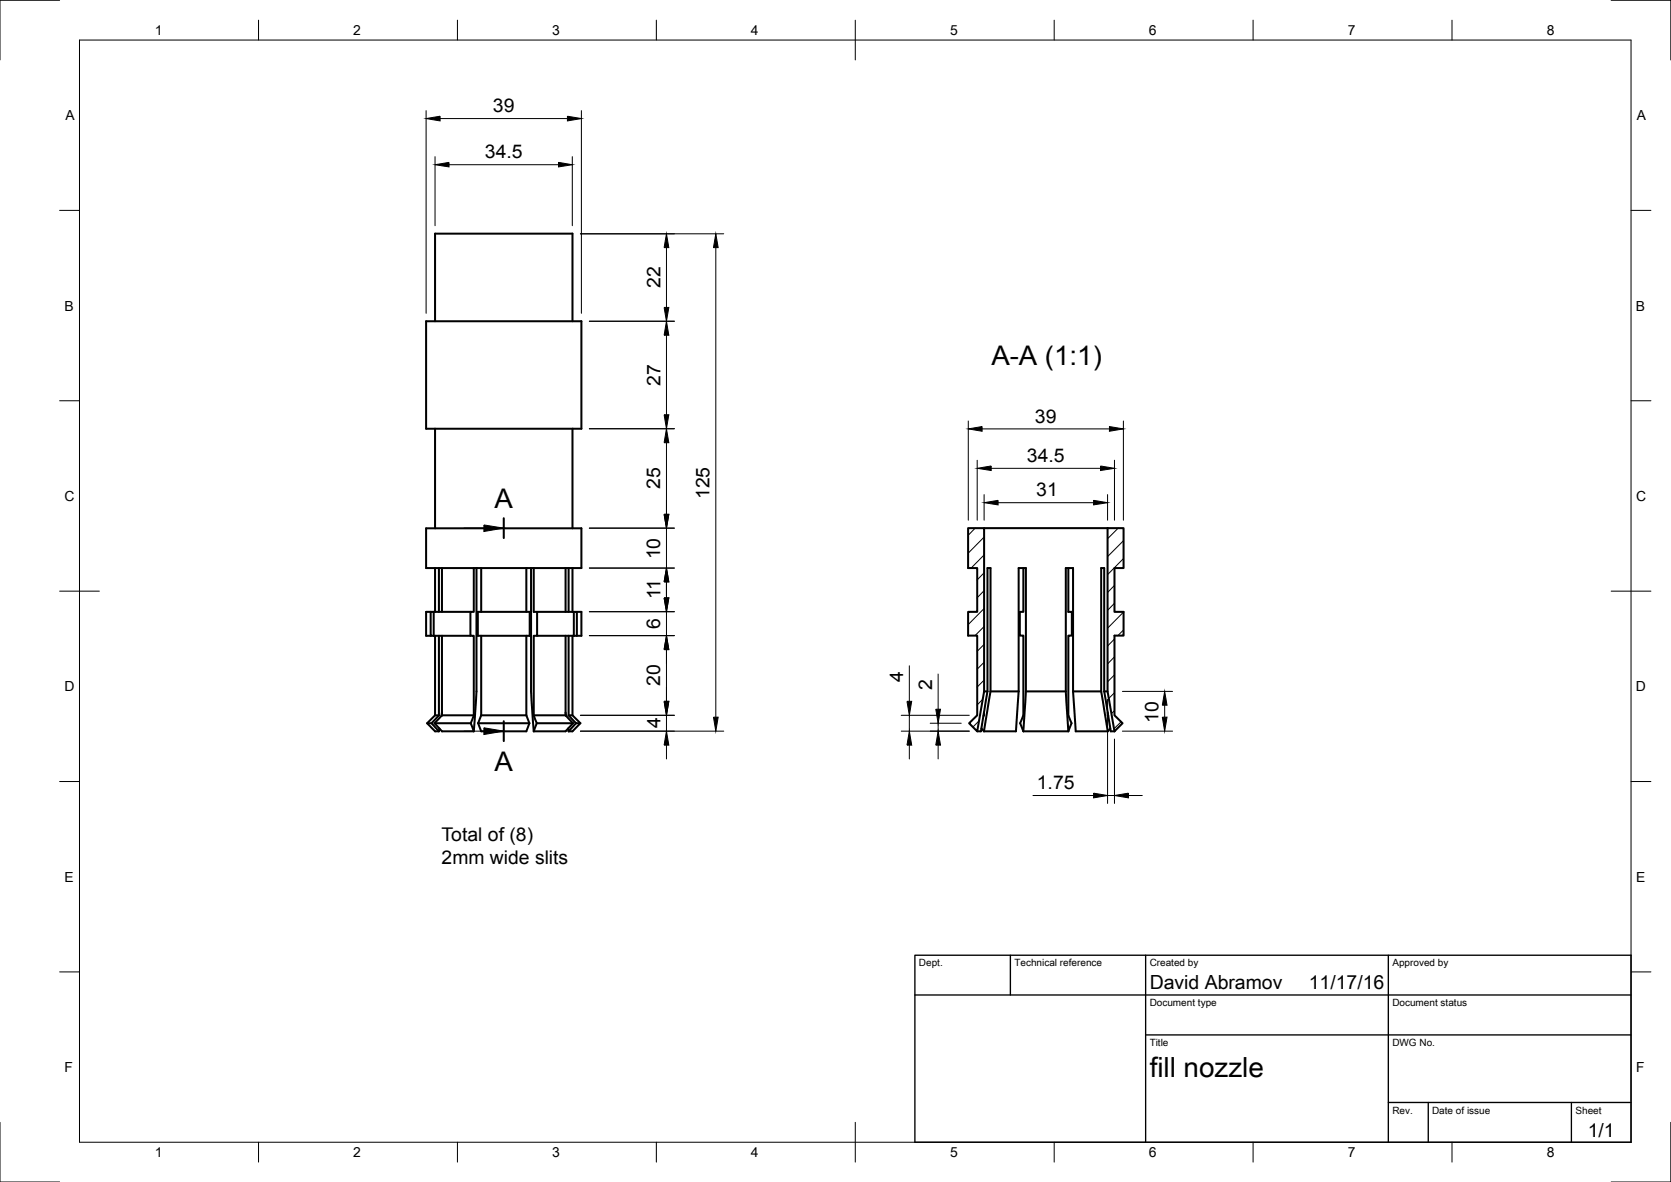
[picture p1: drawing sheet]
<svg xmlns="http://www.w3.org/2000/svg" width="420mm" height="297mm" viewBox="0 0 420 297" stroke-linecap="round" stroke-linejoin="round" font-family="sans-serif">
<g fill="none" stroke="#000" stroke-width=".51">
<path d="M107.1 80.7h39v27h-39zM109.3 80.7v-22h34.6v22M109.3 107.7v25M143.9 107.7v25M107.1 132.7h39v10h-39zM126.6 130.2v5M243.3 132.7h4.1v41l-1.8 10.1-2-2.1 2-2v-20h-2.3v-6h2.3v-11h-2.3zM247.4 132.7h31M278.4 132.7h4v10h-2.3v11h2.3v6h-2.3v20l2.1 2-2.1 2.1M278.4 132.7v41l1.7 10.1M108.2 153.7h-1.1v6.1h1.1M109 153.7h-.8v6.1h.8"/>
<path d="M109 153.7h9.2M109 159.8h9.2M109 153.7v6.1M109.3 159.8v19.9l-1.9 2 1.9 2.1h1M109.3 142.7v11M110.3 142.7v11M110.3 159.8v19.9M111.1 142.7v11M111.1 159.8v19.9M119.1 142.7v11h-.9v6.1h.9v19.9M119.8 142.7v31l-.7 10.1M120.1 153.7h13v6.1h-13z"/>
<path d="M120.9 142.7v11M120.9 159.8v19.9M132.3 142.7v11M132.3 159.8v19.9M133.5 142.7v31l.7 10.1M134.2 142.7v11h.8v6.1h-.8v19.9M135 153.7h9.2M135 159.8h9.2M142.2 142.7v11M142.2 159.8v19.9M142.9 142.7v11M142.9 159.8v19.9"/>
<path d="M143.9 159.8v19.9l2 2-2 2.1h-1M143.9 142.7v11M144.2 153.7h.8v6.1h-.8M144.2 153.7v6.1M145 153.7h1.1v6.1h-1.1M257.2 142.7v11h-.9v6h.9v20l-.8 2 .8 2.1M268.5 142.7v11h.9v6h-.9v20l.8 2-.8 2.1M109.3 179.7h1M110.3 179.7l-1.8 2 1.8 2.1M111.1 179.7l-1.9 2 1.9 2.1h8M111.1 179.7h8M111.1 179l-.1 .9"/>
<path d="M119.1 179.7l-.8 2M120.9 179.7h11.4M120.9 179.7l-.7 2M132.3 179.7l.8 2M134.2 179.7h8M134.2 179.7l.7 2M142.2 179.7l1.8 2M142.2 179l.1 .9M142.9 179.7h1M142.9 179.7l1.9 2M247.3 179l-.1 .9M247.4 173.7h.8"/>
<path d="M248.2 173.7l-1.7 10.1h-.9M248.2 173.7v-31h.8v31M249 173.7l-1.7 10.1M249 173.7h7M256 173.7l-.6 10.1h-8.1M256 173.7v-31h1.9v31M257.9 173.7l-.7 10.1M257.9 173.7h10M267.9 173.7l.6 10.1M267.9 173.7v-31h1.8v31M269.7 173.7l.7 10.1h8M269.7 173.7h7.1"/>
<path d="M276.8 173.7l1.6 10.1M276.8 173.7v-31h.7v31M277.5 173.7l1.7 10.1h.9M277.5 173.7h.9M278.4 179l.2 .9M107.4 181.7h1.1M109.2 181.7h9.1M110.4 183l-.1 .8M118.3 181.7l.8 2.1M120.2 181.7l.7 2.1h11.4l.8-2.1M120.2 181.7h12.9M126.6 181.2v5"/>
<path d="M134.9 181.7h9.1M134.9 181.7l-.7 2.1M142.8 183l.1 .8M144 181.7l-1.8 2.1h-8M144.8 181.7h1.1M144.8 181.7l-1.9 2.1M246.7 183l.6 .8M257.2 183.8h11.3M279.1 183l-.7 .8"/>
</g>
<g fill="none" stroke="#000" stroke-width=".25">
<path d="M15 .1h-15v15M20 10.1h390v276.9h-390zM65 5.1v5M115 5.1v5M165 5.1v5M215 5.1v10M265 5.1v5M315 5.1v5M365 5.1v5M405 .1h14.9v15M107.1 27.8v50.9M109.3 39.4v17.3"/>
<path d="M110.6 29.8h32M143.8 39.4v17.3M146.1 27.8v50.9M15 52.9h5M112.9 41.4h27.5M145.9 58.7h36M410 52.9h5M167.5 62.2v15M179.9 62.2v118M148.1 80.7h21.4M167.5 84.2v20M15 100.7h5"/>
<path d="M148.1 107.7h21.4M167.5 111.2v18M243.4 105.8v24.9M245.6 115.6v15.1M246.8 107.8h32M249.1 117.7h27.5M280.1 115.6v15.1M282.4 105.8v24.9M410 100.7h5M116.6 132.7h5M148.1 132.7h21.4M167.5 132.7v10"/>
<path d="M245.1 132.7l-1.7 1.8M247.4 134.9l-4 4.1M247.4 139.4l-3.3 3.3M247.4 124.3v6.4M250.9 126.3h24M278.4 124.3v6.4M281.1 132.7l-2.7 2.7M282.4 135.9l-4 4M15 148.5h10M148.1 142.7h21.4M148.1 153.7h21.4M148.1 159.7h21.4"/>
<path d="M167.5 146.2v4M167.5 153.7v6M247.4 143.9l-1.8 1.8M247.4 148.4l-1.8 1.8M247.4 152.9l-4 4M247.4 157.4l-2.3 2.3M280.1 147.1l-1.7 1.8M280.1 151.6l-1.7 1.8M282.4 140.4l-4 4M282.4 153.8l-4 4.1M282.4 158.3l-1.4 1.4M405 148.5h10"/>
<path d="M145.9 179.7h23.6M167.5 163.2v13M167.5 179.7v4M226.5 179.7h17.1M228.6 167.3v8.9M228.6 179.7v4M235.8 169.4v8.8M247 175.7l-1.4 1.4M247.4 161.9l-1.8 1.8M247.4 166.4l-1.8 1.7M247.4 170.9l-1.8 1.7M278.4 175.7v26.2"/>
<path d="M280.1 160.6l-1.7 1.7M280.1 165l-1.7 1.8M280.1 169.6l-1.7 1.7M280.1 174.1l-1.4 1.4M280.1 178.6l-.7 .7M282.1 173.7h12.6M292.7 177.2v3M15 196.4h5M116.6 183.7h5M145.9 183.7h36M167.5 187.2v3.5M226.5 183.7h17.1"/>
<path d="M228.6 187.2v3.5M233.8 181.7h7.8M235.8 181.7v2M235.8 187.2v3.5M246 181.2l-1.4 1.5M259.6 199.9h15.3M278.4 199.9h1.7M280.1 185.7v16.2M281.8 181.4l-1.8 1.7M282.1 183.7h12.6M283.6 199.9h3.5M410 196.4h5"/>
<path d="M15 244.2h5M410 244.2h5M0 282v15h15M65 287v5M115 287v5M165 287v5M215 282v10M265 287v5M315 287v5M365 287v5M419.9 282v15h-14.9"/>
</g>
<path d="M230 240h180v47h-180zM230 250h180M254 240v10M288 240v47M349 240v47M288 260h122M349 277h61M359 277v10M395 277v10" fill="none" stroke="#000" stroke-width=".34"/>
<g fill="#000" stroke="#000" stroke-width=".25">
<path d="M107.1 29.8l3.5-.6v1.2zM142.6 29.2l3.5 .6-3.5 .6zM109.3 41.4l3.6-.6v1.1zM140.4 40.8l3.4 .6-3.4 .5zM167.5 58.7l.6 3.5h-1.2zM166.9 77.2h1.2l-.6 3.5zM179.9 58.7l.6 3.5h-1.2zM167.5 80.7l.6 3.5h-1.2zM166.9 104.2h1.2l-.6 3.5zM167.5 107.7l.6 3.5h-1.2zM243.4 107.8l3.4-.6v1.2zM245.6 117.7l3.5-.6v1.1z"/>
<path d="M276.6 117.1l3.5 .6-3.5 .5zM278.8 107.2l3.6 .6-3.6 .6zM121.6 131.9l5 .8-5 .9zM166.9 129.2h1.2l-.6 3.5zM247.4 126.3l3.5-.6v1.2zM274.9 125.7l3.5 .6-3.5 .6zM167.5 142.7l.6 3.5h-1.2zM166.9 150.2h1.2l-.6 3.5zM167.5 159.7l.6 3.5h-1.2zM166.9 176.2h1.2l-.6 3.5zM228 176.2h1.2l-.6 3.5zM235.2 178.2h1.2l-.6 3.5z"/>
<path d="M292.7 173.7l.6 3.5h-1.2zM121.6 182.9l5 .8-5 .9zM167.5 183.7l.6 3.5h-1.2zM179.3 180.2h1.2l-.6 3.5zM228.6 183.7l.6 3.5h-1.2zM235.8 183.7l.6 3.5h-1.2zM274.9 199.3l3.5 .6-3.5 .6zM280.1 199.9l3.5-.6v1.2zM292.1 180.2h1.2l-.6 3.5z"/>
</g>
<text font-size="7" x="289" y="270.5">fill nozzle</text>
<g font-size="6.8">
<text x="249.2" y="91.6">A-A (1:1)</text>
<text x="124.3" y="127.7">A</text>
<text x="124.3" y="193.7">A</text>
</g>
<g font-size="4.9">
<text x="289" y="248.5">David Abramov</text>
<text x="329" y="248.5">11/17/16</text>
<text x="399.1" y="285.6">1/1</text>
</g>
<g font-size="4.7">
<text x="123.9" y="28.2">39</text>
<text x="121.9" y="39.8">34.5</text>
<text x="166" y="72.3" transform="rotate(-90 166 72.3)">22</text>
<text x="166" y="96.9" transform="rotate(-90 166 96.9)">27</text>
<text x="260.1" y="106.2">39</text>
<text x="258.1" y="116.1">34.5</text>
<text x="165.9" y="122.9" transform="rotate(-90 165.9 122.9)">25</text>
<text x="178.4" y="125.5" transform="rotate(-90 178.4 125.5)">125</text>
<text x="260.5" y="124.7">31</text>
<text x="165.9" y="140.6" transform="rotate(-90 165.9 140.6)">10</text>
<text x="166" y="150.6" transform="rotate(-90 166 150.6)">11</text>
<text x="165.9" y="158" transform="rotate(-90 165.9 158)">6</text>
<text x="165.9" y="172.4" transform="rotate(-90 165.9 172.4)">20</text>
<text x="227" y="171.3" transform="rotate(-90 227 171.3)">4</text>
<text x="234.3" y="173.3" transform="rotate(-90 234.3 173.3)">2</text>
<text x="166" y="183" transform="rotate(-90 166 183)">4</text>
<text x="291.2" y="181.6" transform="rotate(-90 291.2 181.6)">10</text>
<text x="260.6" y="198.3">1.75</text>
<text x="111" y="211.4">Total of (8)</text>
<text x="111" y="217.2">2mm wide slits</text>
</g>
<g font-size="3.5">
<text x="38.9" y="8.8">1</text>
<text x="88.8" y="8.8">2</text>
<text x="138.8" y="8.8">3</text>
<text x="188.7" y="8.8">4</text>
<text x="238.8" y="8.8">5</text>
<text x="288.7" y="8.8">6</text>
<text x="338.8" y="8.8">7</text>
<text x="388.8" y="8.8">8</text>
<text x="16.4" y="30.2">A</text>
<text x="411.4" y="30.2">A</text>
<text x="16.2" y="78.1">B</text>
<text x="411.1" y="78.1">B</text>
<text x="16.2" y="125.9">C</text>
<text x="411.2" y="125.9">C</text>
<text x="16.2" y="173.7">D</text>
<text x="411.1" y="173.7">D</text>
<text x="16.2" y="221.5">E</text>
<text x="411.2" y="221.5">E</text>
<text x="16.2" y="269.4">F</text>
<text x="411.2" y="269.4">F</text>
<text x="38.9" y="290.8">1</text>
<text x="88.8" y="290.8">2</text>
<text x="138.8" y="290.8">3</text>
<text x="188.7" y="290.8">4</text>
<text x="238.8" y="290.8">5</text>
<text x="288.7" y="290.8">6</text>
<text x="338.8" y="290.8">7</text>
<text x="388.8" y="290.8">8</text>
</g>
<g font-size="2.5">
<text x="231" y="242.8">Dept.</text>
<text x="255" y="242.8">Technical reference</text>
<text x="289" y="242.8">Created by</text>
<text x="350" y="242.8">Approved by</text>
<text x="289" y="252.8">Document type</text>
<text x="350" y="252.8">Document status</text>
<text x="289" y="262.8">Title</text>
<text x="350" y="262.8">DWG No.</text>
<text x="350" y="279.8">Rev.</text>
<text x="360" y="279.8">Date of issue</text>
<text x="396" y="279.8">Sheet</text>
</g>
</svg>
